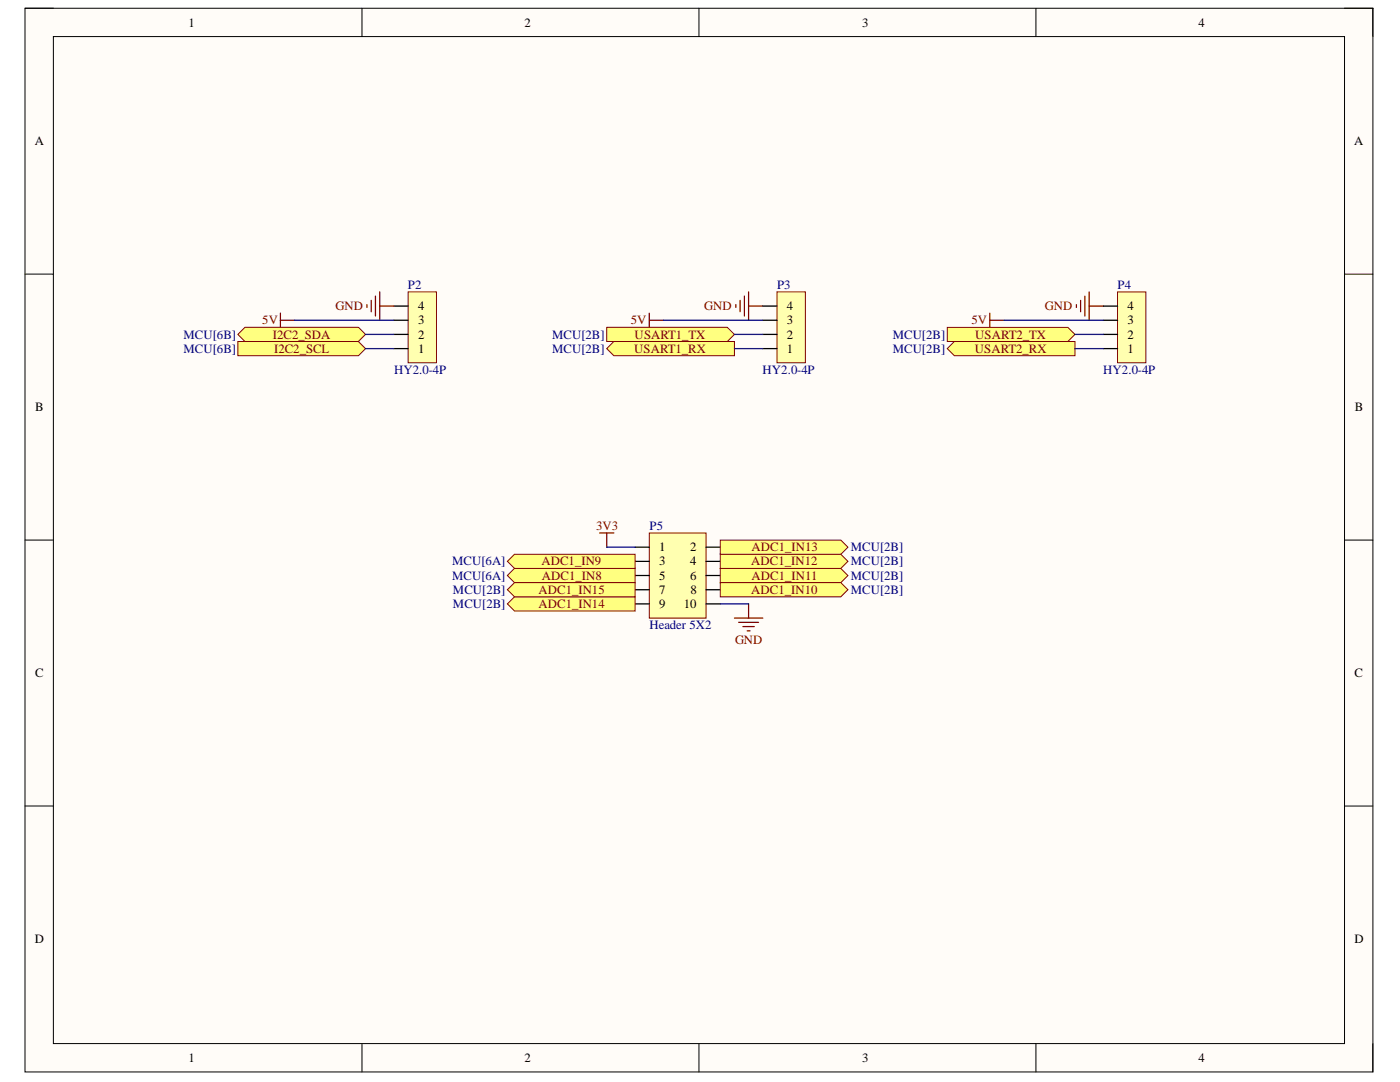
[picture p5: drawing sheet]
<svg xmlns="http://www.w3.org/2000/svg" width="279mm" height="216mm" viewBox="0 0 279 216" stroke-linecap="round" stroke-linejoin="round" font-family="sans-serif">
<path d="M5 1.6h269v212.3h-269z" fill-rule="evenodd" fill="#fffcf8"/>
<path d="M5 1.6h269v212.3h-269z" fill="none" stroke="#000" stroke-width=".2"/>
<path d="M10.7 7.3h257.6v200.9h-257.6z" fill-rule="evenodd" fill="#fffcf8"/>
<g fill="none" stroke="#000" stroke-width=".2">
<path d="M5 1.6h5.7M10.7 7.3h257.6v200.9h-257.6zM72.2 1.6v5.7M139.5 1.6v5.7M206.7 1.6v5.7M268.3 1.6h5.7v5.7M5 54.7h5.7M268.3 54.7h5.7M5 107.8h5.7M268.3 107.8h5.7M5 160.8h5.7M268.3 160.8h5.7"/>
<path d="M72.2 208.2v5.7M139.5 208.2v5.7M206.7 208.2v5.7M274 208.2v5.7"/>
</g>
<path d="M81.4 58.2h5.7v14.2h-5.7z" fill-rule="evenodd" fill="#ffffb0"/>
<path d="M81.4 58.2h5.7v14.2h-5.7z" fill="none" stroke="#800000" stroke-width=".2"/>
<path d="M78.6 69.6h2.8M78.6 66.7h2.8M78.6 63.9h2.8M78.6 61.1h2.8" fill="none" stroke="#000" stroke-width=".25"/>
<path d="M74.1 59.9v2.3M74.9 59.1v4M75.8 58.2v5.7M56 62.5v2.8M56 63.9h2.8M73.2 60.8v.6M75.8 61.1h2.8" fill="none" stroke="#800000" stroke-width=".25"/>
<path d="M47.5 68.1h24l1.4 1.5-1.4 1.4h-24z" fill-rule="evenodd" fill="#ffff80"/>
<path d="M47.5 68.1h24l1.4 1.5-1.4 1.4h-24z" fill="none" stroke="#800000" stroke-width=".2"/>
<path d="M47.5 66.7l1.4-1.4h22.6l1.4 1.4-1.4 1.4h-22.6z" fill-rule="evenodd" fill="#ffff80"/>
<path d="M47.5 66.7l1.4-1.4h22.6l1.4 1.4-1.4 1.4h-22.6z" fill="none" stroke="#800000" stroke-width=".2"/>
<path d="M147.7 59.9v2.3M148.6 59.1v4M149.4 58.2v5.7M129.6 62.5v2.8M129.6 63.9h2.8M146.9 60.8v.6M149.4 61.1h2.8" fill="none" stroke="#800000" stroke-width=".25"/>
<path d="M155.1 58.2h5.6v14.2h-5.6z" fill-rule="evenodd" fill="#ffffb0"/>
<path d="M155.1 58.2h5.6v14.2h-5.6z" fill="none" stroke="#800000" stroke-width=".2"/>
<path d="M152.2 69.6h2.9M152.2 66.7h2.9M152.2 63.9h2.9M152.2 61.1h2.9" fill="none" stroke="#000" stroke-width=".25"/>
<path d="M121.1 65.3h24.1l1.4 1.4-1.4 1.4h-24.1z" fill-rule="evenodd" fill="#ffff80"/>
<path d="M121.1 65.3h24.1l1.4 1.4-1.4 1.4h-24.1z" fill="none" stroke="#800000" stroke-width=".2"/>
<path d="M121.1 69.6l1.4-1.5h24.1v2.9h-24.1z" fill-rule="evenodd" fill="#ffff80"/>
<path d="M121.1 69.6l1.4-1.5h24.1v2.9h-24.1z" fill="none" stroke="#800000" stroke-width=".2"/>
<path d="M215.7 59.9v2.3M216.5 59.1v4M217.4 58.2v5.7M197.5 62.5v2.8M197.5 63.9h2.9M214.8 60.8v.6M217.4 61.1h2.8" fill="none" stroke="#800000" stroke-width=".25"/>
<path d="M223 58.2h5.7v14.2h-5.7z" fill-rule="evenodd" fill="#ffffb0"/>
<path d="M223 58.2h5.7v14.2h-5.7z" fill="none" stroke="#800000" stroke-width=".2"/>
<path d="M220.2 69.6h2.8M220.2 66.7h2.8M220.2 63.9h2.8M220.2 61.1h2.8" fill="none" stroke="#000" stroke-width=".25"/>
<path d="M189 65.3h24.1l1.4 1.4-1.4 1.4h-24.1z" fill-rule="evenodd" fill="#ffff80"/>
<path d="M189 65.3h24.1l1.4 1.4-1.4 1.4h-24.1z" fill="none" stroke="#800000" stroke-width=".2"/>
<path d="M189 69.6l1.5-1.5h24v2.9h-24z" fill-rule="evenodd" fill="#ffff80"/>
<path d="M189 69.6l1.5-1.5h24v2.9h-24z" fill="none" stroke="#800000" stroke-width=".2"/>
<path d="M129.6 106.4h11.3v16.9h-11.3z" fill-rule="evenodd" fill="#ffffb0"/>
<path d="M129.6 106.4h11.3v16.9h-11.3z" fill="none" stroke="#800000" stroke-width=".2"/>
<path d="M126.7 109.2h2.9M126.7 112h2.9M126.7 114.8h2.9M126.7 117.7h2.9M140.9 109.2h2.8M140.9 112h2.8M140.9 114.8h2.8M140.9 117.7h2.8M126.7 120.5h2.9M140.9 120.5h2.8" fill="none" stroke="#000" stroke-width=".25"/>
<path d="M119.7 106.4h2.8M121.1 106.4v2.8M146.6 123.3h5.6M147.4 124.2h4M148.3 125h2.2M149.1 125.9h.6M149.4 120.5v2.8" fill="none" stroke="#800000" stroke-width=".25"/>
<path d="M101.3 112l1.4-1.4h24v2.8h-24z" fill-rule="evenodd" fill="#ffff80"/>
<path d="M101.3 112l1.4-1.4h24v2.8h-24z" fill="none" stroke="#800000" stroke-width=".2"/>
<path d="M101.3 114.8l1.4-1.4h24v2.9h-24z" fill-rule="evenodd" fill="#ffff80"/>
<path d="M101.3 114.8l1.4-1.4h24v2.9h-24z" fill="none" stroke="#800000" stroke-width=".2"/>
<path d="M143.7 113.4h24.1l1.4 1.4-1.4 1.5h-24.1z" fill-rule="evenodd" fill="#ffff80"/>
<path d="M143.7 113.4h24.1l1.4 1.4-1.4 1.5h-24.1z" fill="none" stroke="#800000" stroke-width=".2"/>
<path d="M143.7 116.3h24.1l1.4 1.4-1.4 1.4h-24.1z" fill-rule="evenodd" fill="#ffff80"/>
<path d="M143.7 116.3h24.1l1.4 1.4-1.4 1.4h-24.1z" fill="none" stroke="#800000" stroke-width=".2"/>
<path d="M143.7 110.6h24.1l1.4 1.4-1.4 1.4h-24.1z" fill-rule="evenodd" fill="#ffff80"/>
<path d="M143.7 110.6h24.1l1.4 1.4-1.4 1.4h-24.1z" fill="none" stroke="#800000" stroke-width=".2"/>
<path d="M101.3 120.5l1.4-1.4h24v2.8h-24z" fill-rule="evenodd" fill="#ffff80"/>
<path d="M101.3 120.5l1.4-1.4h24v2.8h-24z" fill="none" stroke="#800000" stroke-width=".2"/>
<path d="M143.7 107.8h24.1l1.4 1.4-1.4 1.4h-24.1z" fill-rule="evenodd" fill="#ffff80"/>
<path d="M143.7 107.8h24.1l1.4 1.4-1.4 1.4h-24.1z" fill="none" stroke="#800000" stroke-width=".2"/>
<path d="M101.3 117.7l1.4-1.4h24v2.8h-24z" fill-rule="evenodd" fill="#ffff80"/>
<path d="M101.3 117.7l1.4-1.4h24v2.8h-24z" fill="none" stroke="#800000" stroke-width=".2"/>
<path d="M58.8 63.9h19.8M72.9 69.6h5.7M72.9 66.7h5.7M132.4 63.9h19.8M146.6 69.6h5.6M146.6 66.7h5.6M200.4 63.9h19.8M214.5 69.6h5.7M214.5 66.7h5.7M121.1 109.2h5.6M143.7 120.5h5.7" fill="none" stroke="#000080" stroke-width=".25"/>
<g font-size="2.5">
<text x="37.6" y="5.3">1</text>
<text x="104.7" y="5.3">2</text>
<text x="172.1" y="5.3">3</text>
<text x="239.2" y="5.3">4</text>
<text x="6.9" y="29">A</text>
<text x="270.2" y="29">A</text>
<text x="83.5" y="64.7">3</text>
<text x="83.5" y="62">4</text>
<text x="157" y="64.7">3</text>
<text x="157" y="62">4</text>
<text x="225" y="64.7">3</text>
<text x="225" y="62">4</text>
<text x="83.5" y="70.4">1</text>
<text x="83.5" y="67.6">2</text>
<text x="157" y="70.4">1</text>
<text x="157" y="67.6">2</text>
<text x="225" y="70.4">1</text>
<text x="225" y="67.6">2</text>
<text x="7" y="82.1">B</text>
<text x="270.4" y="82.1">B</text>
<text x="131.6" y="110">1</text>
<text x="131.6" y="112.8">3</text>
<text x="137.7" y="110">2</text>
<text x="137.7" y="112.8">4</text>
<text x="131.6" y="115.7">5</text>
<text x="131.6" y="118.5">7</text>
<text x="137.7" y="115.7">6</text>
<text x="137.8" y="118.5">8</text>
<text x="131.6" y="121.4">9</text>
<text x="136.5" y="121.4">10</text>
<text x="7" y="135.1">C</text>
<text x="270.3" y="135.1">C</text>
<text x="6.9" y="188.2">D</text>
<text x="270.3" y="188.2">D</text>
<text x="37.6" y="212">1</text>
<text x="104.7" y="212">2</text>
<text x="172.1" y="212">3</text>
<text x="239.2" y="212">4</text>
</g>
<g font-size="2.5" fill="#000080">
<text x="81.4" y="57.6">P2</text>
<text x="155.1" y="57.6">P3</text>
<text x="223.1" y="57.6">P4</text>
<text x="36.6" y="70.4">MCU[6B]</text>
<text x="36.6" y="67.6">MCU[6B]</text>
<text x="110.2" y="67.6">MCU[2B]</text>
<text x="110.2" y="70.4">MCU[2B]</text>
<text x="178.2" y="67.6">MCU[2B]</text>
<text x="178.2" y="70.4">MCU[2B]</text>
<text x="78.6" y="74.6">HY2.0-4P</text>
<text x="152.2" y="74.6">HY2.0-4P</text>
<text x="220.2" y="74.6">HY2.0-4P</text>
<text x="129.6" y="105.8">P5</text>
<text x="90.2" y="112.8">MCU[6A]</text>
<text x="169.8" y="112.8">MCU[2B]</text>
<text x="169.8" y="110">MCU[2B]</text>
<text x="90.2" y="115.7">MCU[6A]</text>
<text x="90.4" y="118.5">MCU[2B]</text>
<text x="169.8" y="115.7">MCU[2B]</text>
<text x="169.8" y="118.5">MCU[2B]</text>
<text x="90.4" y="121.4">MCU[2B]</text>
<text x="129.6" y="125.6">Header 5X2</text>
</g>
<g font-size="2.5" fill="#800000">
<text x="52.3" y="64.7">5V</text>
<text x="67" y="62">GND</text>
<text x="125.9" y="64.7">5V</text>
<text x="140.5" y="62">GND</text>
<text x="193.9" y="64.7">5V</text>
<text x="208.5" y="62">GND</text>
<text x="54.5" y="67.6">I2C2_SDA</text>
<text x="54.7" y="70.4">I2C2_SCL</text>
<text x="126.6" y="70.4">USART1_RX</text>
<text x="126.7" y="67.6">USART1_TX</text>
<text x="194.6" y="70.4">USART2_RX</text>
<text x="194.6" y="67.6">USART2_TX</text>
<text x="119" y="105.8">3V3</text>
<text x="108.1" y="112.8">ADC1_IN9</text>
<text x="149.9" y="112.8">ADC1_IN12</text>
<text x="150" y="110">ADC1_IN13</text>
<text x="107.5" y="118.5">ADC1_IN15</text>
<text x="108.1" y="115.7">ADC1_IN8</text>
<text x="149.9" y="118.5">ADC1_IN10</text>
<text x="150" y="115.7">ADC1_IN11</text>
<text x="107.5" y="121.4">ADC1_IN14</text>
<text x="146.7" y="128.5">GND</text>
</g>
</svg>
